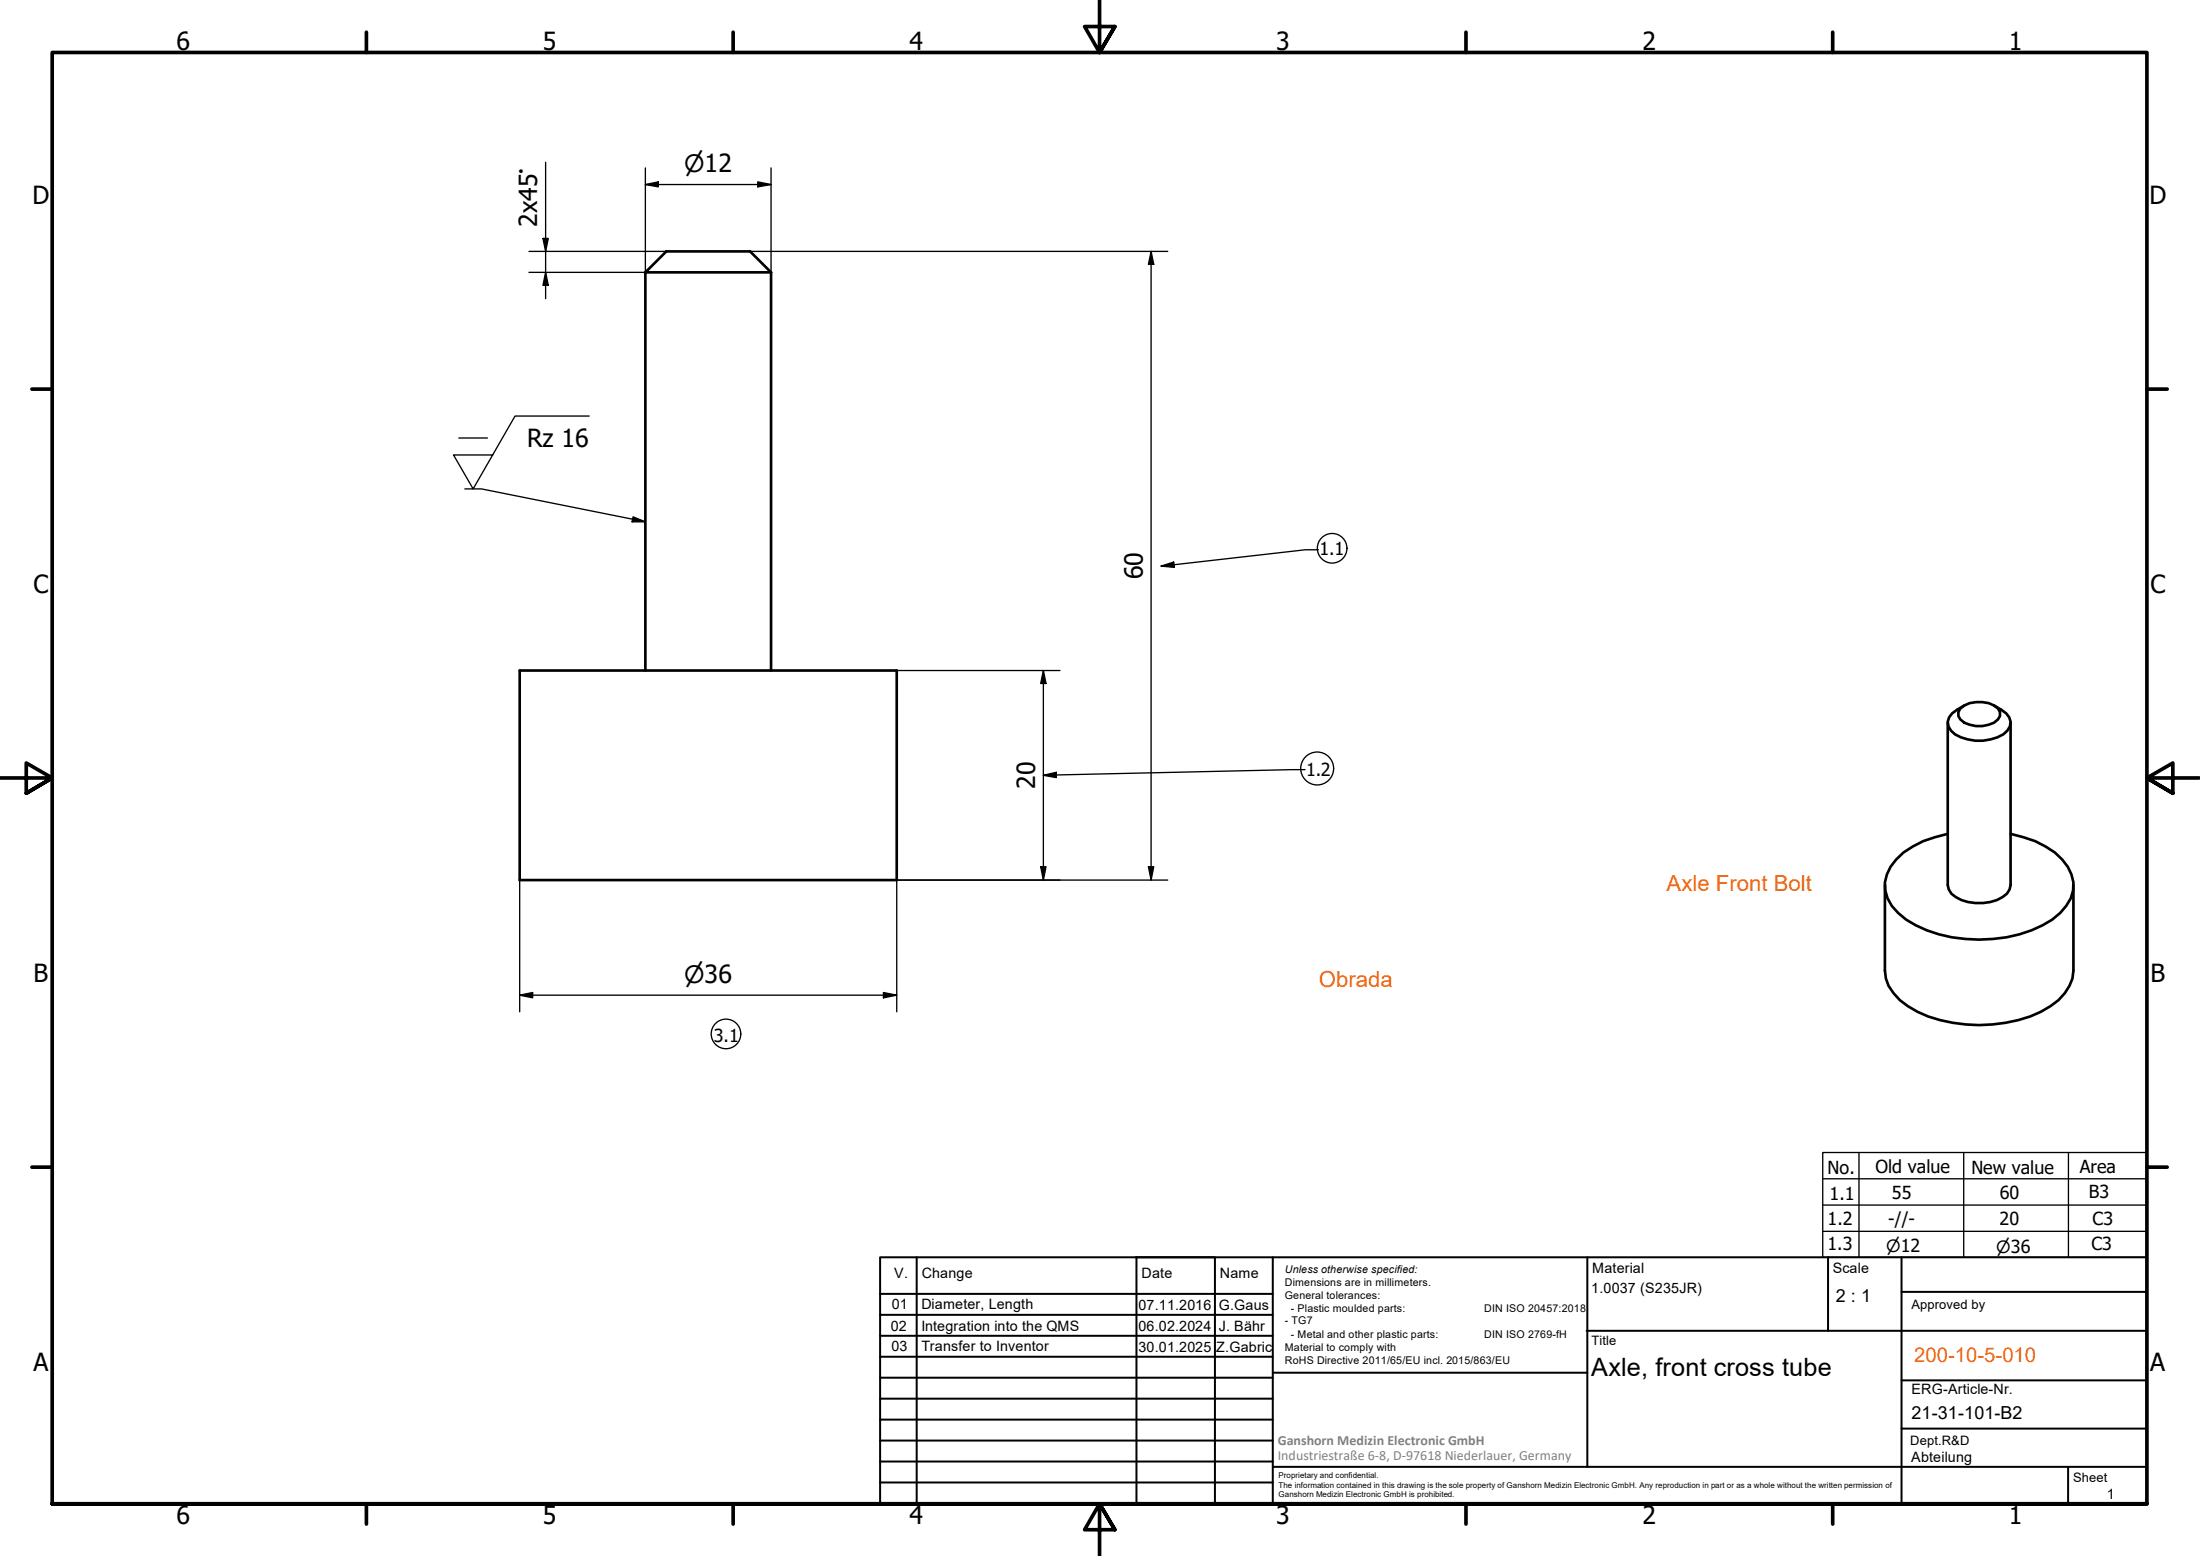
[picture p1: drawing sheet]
<svg xmlns="http://www.w3.org/2000/svg" width="420mm" height="297mm" viewBox="0 0 420 297" stroke-linecap="round" stroke-linejoin="round" font-family="sans-serif">
<!-- layer: Visible (ISO) -->
<path d="M123.3 52h24M147.3 52l-4-4h-16l-4 4v76M147.3 52v76M99.3 128h72v40h-72zM372 138v31l.2 .8a5.1 5.1 0 0 0 3.7 2.4 8.5 8.5 0 0 0 7.4-1.6l.5-.8 .2-.8v-31M374.4 135.2a5.8 5.8 0 0 1 7.2 0l.4 .7a2.29 2.29 0 0 1-2.2 2.5 5.7 5.7 0 0 1-5.4-1.1l-.4-.6v-.8zM375.2 134.7l-1.4 .8a2.55 2.55 0 0 0-1.2 4 7.5 7.5 0 0 0 6.1 1.9 7.1 7.1 0 0 0 4.6-1.9 2.23 2.23 0 0 0-.1-3.3l-2.4-1.5M372 159.2a18.2 18.2 0 0 0-9.9 4.9 6.7 6.7 0 0 0 .4 10.2 19.8 19.8 0 0 0 10.2 4.6 27 27 0 0 0 19.2-3.3 9.3 9.3 0 0 0 4-5.6 7.2 7.2 0 0 0-2.1-5.9 16.2 16.2 0 0 0-7.4-4.3l-2.4-.6M360 169v16.3a7.5 7.5 0 0 0 2.8 5.6 21.7 21.7 0 0 0 12.6 4.7 28.3 28.3 0 0 0 14.4-2.4 10.9 10.9 0 0 0 6-6.4l.2-1.5v-16.3" fill="none" stroke="#000" stroke-width=".51"/>
<!-- layer: Border (ISO) -->
<g fill="none" stroke="#000" stroke-width=".7">
<path d="M70 6.1v3.9M140 6.1v3.9M210 0v10l-2.9-4.9h5.8l-2.9 4.9 2.9-4.9M280 6.1v3.9M350 6.1v3.9M6.1 74.3h3.9M410 74.3h3.9M0 148.5h10l-5-2.8v5.7l5-2.9-5 2.9M420 148.5h-10l5-2.8v5.7l-5-2.9 5 2.9M6.1 222.8h3.9M410 222.8h3.9M10 287.1v-277.1h400v277.1h-400h400"/>
<path d="M70 287.1v3.8M140 287.1v3.8M212.9 292l-2.9-4.9 2.9 4.9h-5.8l2.9-4.9v9.9M280 287.1v3.8M350 287.1v3.8"/>
</g>
<!-- layer: TitleBlock -->
<g fill="none" stroke="#000" stroke-width=".38">
<path d="M168.1 251h75M168.1 247h75M168.1 255h75M168.1 259h75M175.1 240v47M216.9 240h15M217 240v47M232 240v47M243.1 240.1v46.9h-75v-47h241.9v47.1h-167M303 254h107M303.1 240v40M349.1 240v14"/>
<path d="M363.2 240v47.1M363.2 246.6h46.8M168.1 271h75M168.1 263h75M168.1 267h75M168.1 275h75M168.1 279h75M243.1 262.1h60M363.2 272.7h46.8M363.2 263.5h46.8M168.1 283h75M216.9 287h15"/>
<path d="M243.1 280h166.9M395 280.1v7"/>
</g>
<!-- layer: Sketch Geometry (ISO) -->
<g fill="none" stroke="#000" stroke-width=".25">
<path d="M348.1 220h61.9v20h-61.9zM348.1 235.1h61.9M348.1 230h61.9M348.1 225h61.9M355 220v20M375 220v20M395 220v20"/>
<circle cx="254.4" cy="104.7" r="2.83"/>
<circle cx="251.6" cy="146.7" r="3.1"/>
<circle cx="138.7" cy="197.4" r="2.83"/>
</g>
<!-- layer: Dimension (ISO) -->
<g fill="none" stroke="#000" stroke-width=".25">
<path d="M104.2 31v26M123.3 35.2l2.4-.5v1zM123.3 35.2h24M123.3 32.1v19.9h-22.3M144.7 34.7l2.6 .5-2.6 .5zM147.3 32.1v19.9M101 48h26.3M103.7 45.5h1l-.5 2.5zM104.2 52l.5 2.5h-1zM143.3 48h79.7M219.8 48v120M219.8 48l.5 2.5h-1z"/>
<path d="M171.3 128h31.1M199.3 128v40M199.3 128l.5 2.5h-1zM99.3 168v25.2M198.8 165.5h1l-.5 2.5zM219.3 165.5h1l-.5 2.5zM223 168h-51.7v25.2M99.3 190l2.4-.5v1zM99.3 190h72M168.7 189.5l2.6 .5-2.6 .5z"/>
</g>
<path d="M123.3 35.2l2.4-.5v1zM144.7 34.7l2.6 .5-2.6 .5zM103.7 45.5h1l-.5 2.5zM104.2 52l.5 2.5h-1zM219.8 48l.5 2.5h-1zM199.3 128l.5 2.5h-1zM198.8 165.5h1l-.5 2.5zM219.3 165.5h1l-.5 2.5zM99.3 190l2.4-.5v1zM168.7 189.5l2.6 .5-2.6 .5z" fill="#000"/>
<!-- layer: Symbol (ISO) -->
<path d="M112.5 79.4h-14.1l-8 13.9-3.8-6.4h7.5M87.6 83.6h5.5M88.8 93.3h3.1l31.4 6.3M120.9 98.7l2.4 .9h-2.6zM221.7 108.1l2.5-.8 .1 1zM251.8 105h-2.5l-27.6 3.1M199.3 148l2.4-.6v1zM249.2 146.9l-49.9 1.1" fill="none" stroke="#000" stroke-width=".25"/>
<path d="M120.9 98.7l2.4 .9h-2.6zM221.7 108.1l2.5-.8 .1 1zM199.3 148l2.4-.6v1z" fill="#000"/>
<g font-size="4.8">
<text x="33.7" y="9.6">6</text>
<text x="103.7" y="9.6">5</text>
<text x="173.7" y="9.6">4</text>
<text x="243.7" y="9.6">3</text>
<text x="313.7" y="9.6">2</text>
<text x="383.7" y="9.6">1</text>
<text x="6.2" y="38.9">D</text>
<text x="410.5" y="38.9">D</text>
<text x="102.6" y="43.4" transform="rotate(-90 102.6 43.4)">2x45°</text>
<text x="100.6" y="85.3">Rz 16</text>
<text x="6.4" y="113.1">C</text>
<text x="218.2" y="110.6" transform="rotate(-90 218.2 110.6)">60</text>
<text x="410.7" y="113.1">C</text>
<text x="197.7" y="150.6" transform="rotate(-90 197.7 150.6)">20</text>
<text x="6.4" y="187.4">B</text>
<text x="410.7" y="187.4">B</text>
<text x="6.4" y="261.7">A</text>
<text x="303.9" y="262.7">Axle, front cross tube</text>
<text x="410.7" y="261.7">A</text>
<text x="33.7" y="290.9">6</text>
<text x="103.7" y="290.9">5</text>
<text x="173.7" y="290.9">4</text>
<text x="243.7" y="290.9">3</text>
<text x="313.7" y="290.9">2</text>
<text x="383.7" y="290.9">1</text>
</g>
<g font-size="4.6">
<text x="130.7" y="32.8">⌀12</text>
<text x="130.7" y="187.6">⌀36</text>
</g>
<g font-size="4.2" fill="#ff6200">
<text x="318.3" y="170.1">Axle Front Bolt</text>
<text x="251.9" y="188.4">Obrada</text>
</g>
<text font-size="3.9" fill="#ff6100" x="365.6" y="260.1">200-10-5-010</text>
<g font-size="3.4">
<text x="252" y="106">1.1</text>
<text x="249.4" y="148.1">1.2</text>
<text x="136.3" y="198.9">3.1</text>
<text x="349" y="224.1">No.</text>
<text x="358.2" y="224">Old value</text>
<text x="376.5" y="224.1">New value</text>
<text x="397.2" y="223.9">Area</text>
<text x="349" y="233.8">1.2</text>
<text x="349.4" y="229">1.1</text>
<text x="360.6" y="233.9">-//-</text>
<text x="361.3" y="228.8">55</text>
<text x="381.9" y="233.8">20</text>
<text x="382" y="228.9">60</text>
<text x="398.9" y="228.6">B3</text>
<text x="399.6" y="233.9">C3</text>
<text x="349" y="238.6">1.3</text>
<text x="399.4" y="238.6">C3</text>
<text x="350.6" y="248.5">2 : 1</text>
<text x="365.1" y="270.9">21-31-101-B2</text>
</g>
<g font-size="3.2">
<text x="360.2" y="238.9">⌀12</text>
<text x="381.3" y="239.2">⌀36</text>
</g>
<g font-size="2.7">
<text x="170.8" y="244">V.</text>
<text x="176" y="244">Change</text>
<text x="218" y="244">Date</text>
<text x="233" y="244">Name</text>
<text x="304.1" y="243">Material</text>
<text x="350" y="243.1">Scale</text>
<text x="170.3" y="249.9">01</text>
<text x="176" y="249.9">Diameter, Length</text>
<text x="217.4" y="250">07.11.2016</text>
<text x="232.8" y="250">G.Gaus</text>
<text x="303.9" y="246.8">1.0037 (S235JR)</text>
<text x="170.1" y="254">02</text>
<text x="170.2" y="257.9">03</text>
<text x="176" y="254">Integration into the QMS</text>
<text x="176" y="257.9">Transfer to Inventor</text>
<text x="217.4" y="254">06.02.2024</text>
<text x="232.8" y="254">J. Bähr</text>
<text x="217.4" y="258.2">30.01.2025</text>
<text x="232.3" y="258.2">Z.Gabric</text>
<text x="365.1" y="266.1">ERG-Article-Nr.</text>
<text x="365" y="279">Abteilung</text>
<text x="402.3" y="286.2">1</text>
</g>
<g font-size="2.7" fill="#808080">
<text x="244" y="275.8">Ganshorn Medizin Electronic GmbH</text>
<text x="244" y="278.7">Industriestraße 6-8, D-97618 Niederlauer, Germany</text>
</g>
<g font-size="2.5">
<text x="365.1" y="249.9">Approved by</text>
<text x="304" y="256.8">Title</text>
<text x="364.8" y="275.8">Dept.R&amp;D</text>
<text x="395.9" y="282.9">Sheet</text>
</g>
<g font-size="2">
<text x="245.4" y="242.9">Unless otherwise specified:</text>
<text x="245.4" y="245.4">Dimensions are in millimeters.</text>
<text x="245.4" y="247.9">General tolerances:</text>
<text x="246.5" y="250.4">- Plastic moulded parts:</text>
<text x="283.5" y="250.4">DIN ISO 20457:2018</text>
<text x="245.4" y="252.8">- TG7</text>
<text x="245.4" y="257.9">Material to comply with</text>
<text x="246.5" y="255.4">- Metal and other plastic parts:</text>
<text x="283.5" y="255.4">DIN ISO 2769-fH</text>
<text x="245.4" y="260.3">RoHS Directive 2011/65/EU incl. 2015/863/EU</text>
</g>
<g font-size="1.5">
<text x="244.2" y="282.2">Proprietary and confidential.</text>
<text x="244.2" y="284">The information contained in this drawing is the sole property of Ganshorn Medizin Electronic GmbH. Any reproduction in part or as a whole without the written permission of</text>
<text x="244.2" y="285.8">Ganshorn Medizin Electronic GmbH is prohibited.</text>
</g>
</svg>
